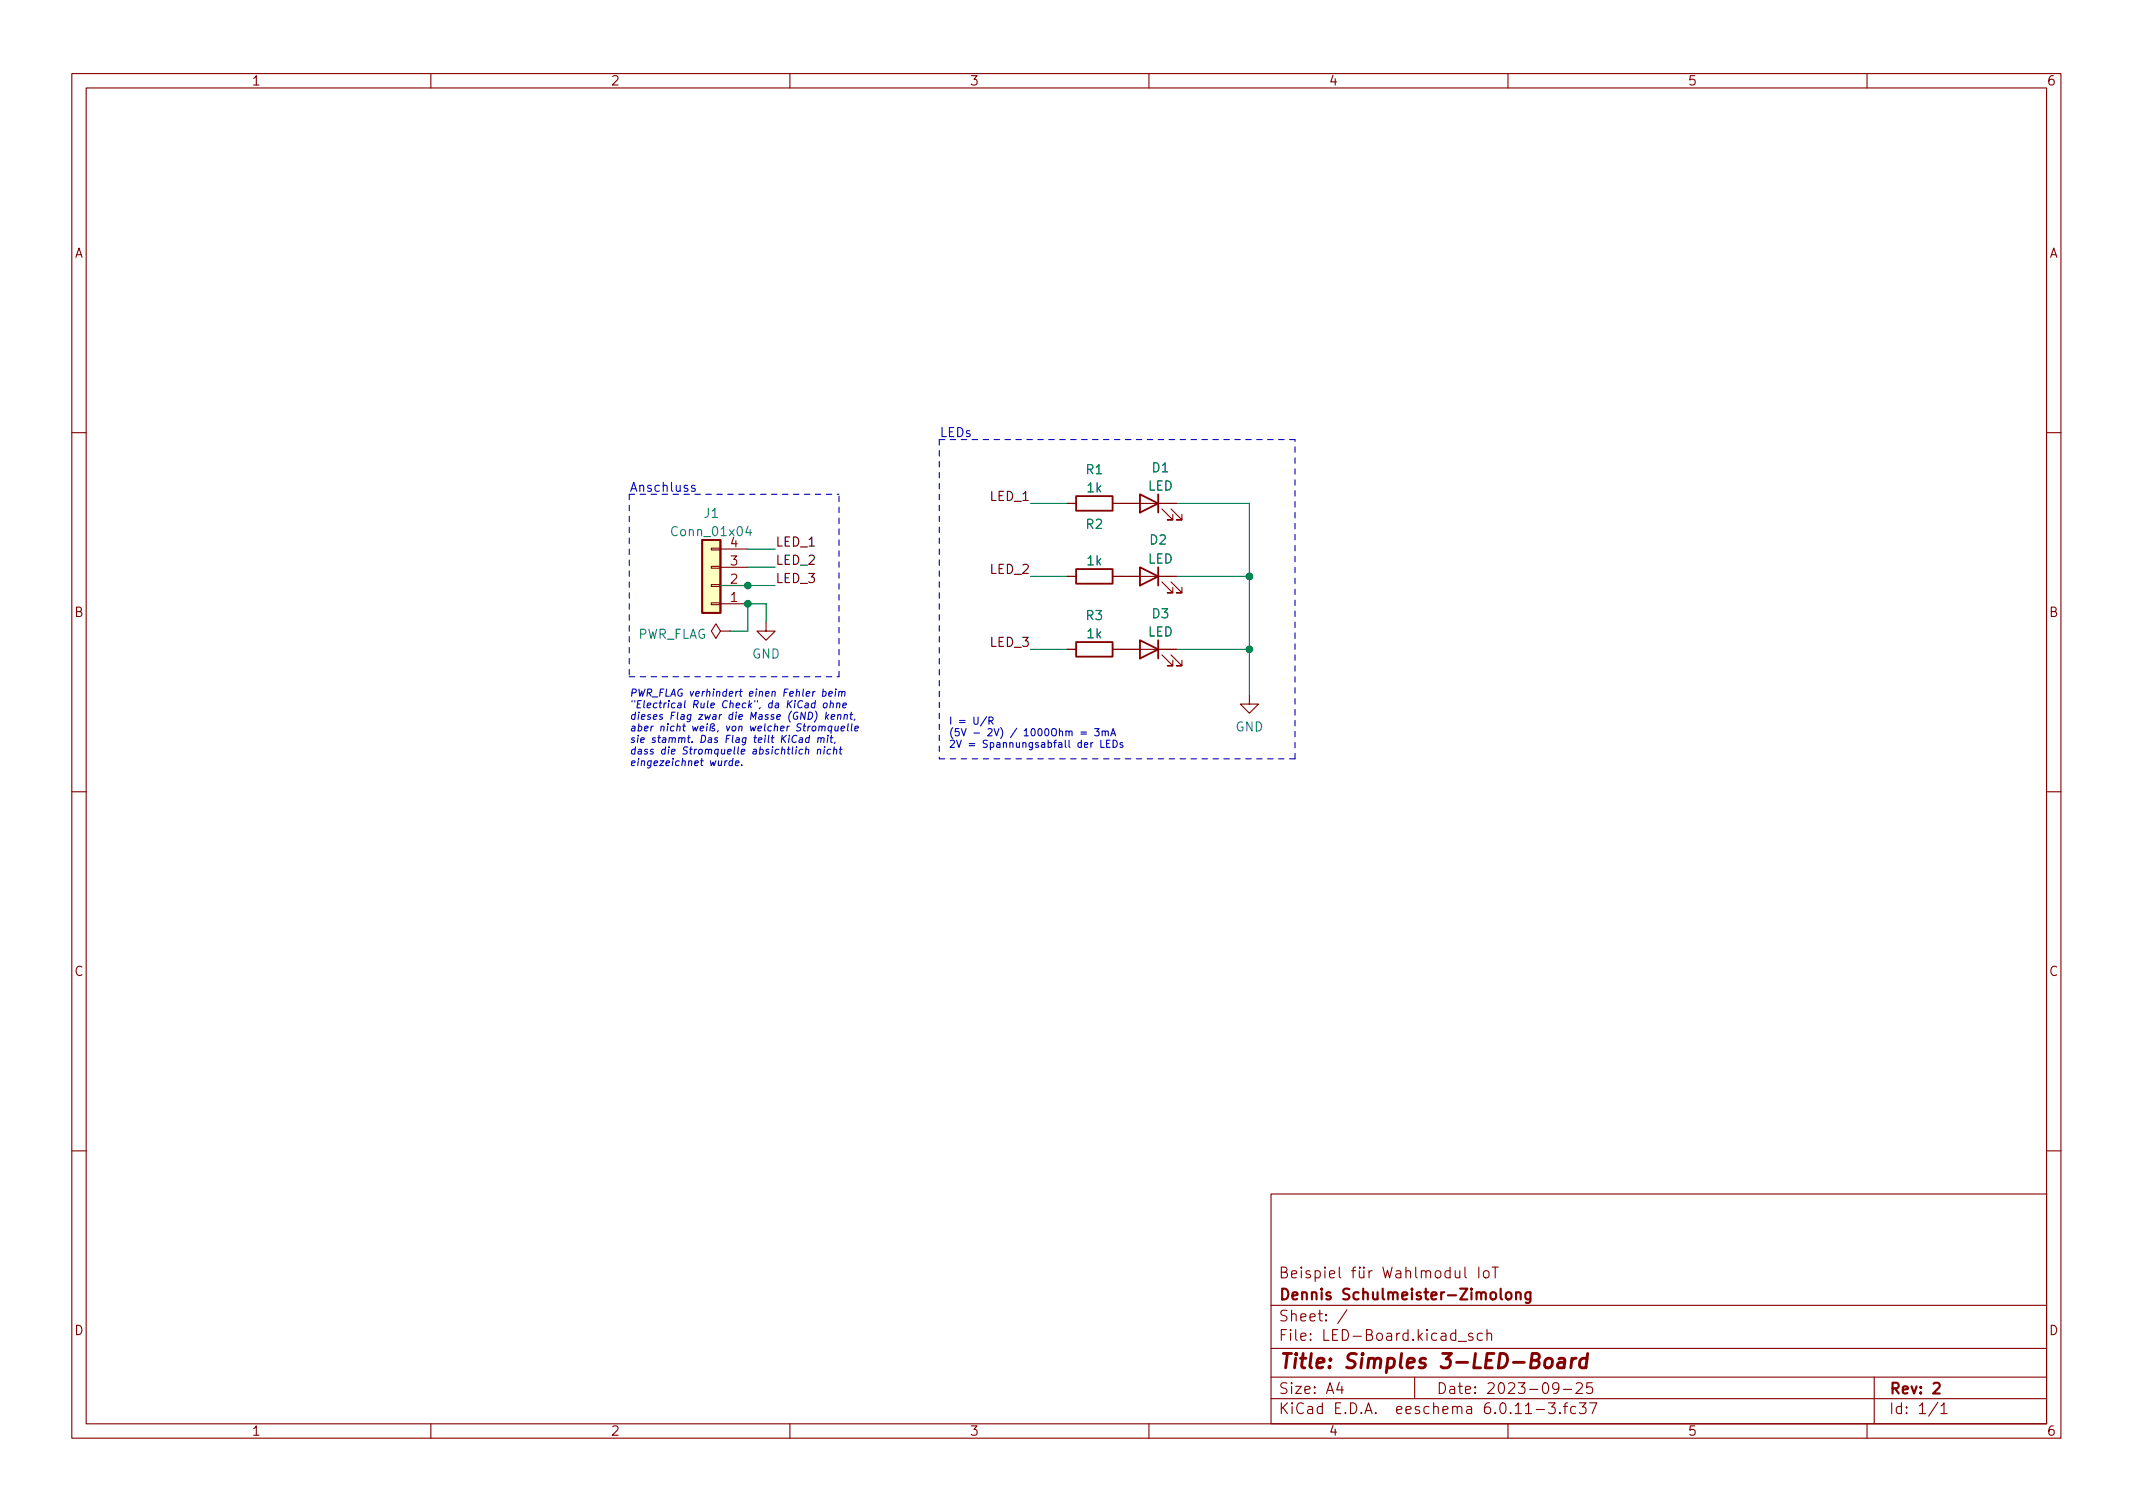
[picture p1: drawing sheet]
(kicad_sch (version 20211123) (generator eeschema)

 (paper "A4")

 (title_block
  (title "Simples 3-LED-Board")
  (date "2023-09-25")
  (rev "2")
  (company "Dennis Schulmeister-Zimolong")
  (comment 1 "Beispiel für Wahlmodul IoT"))

 (lib_symbols
  (symbol "Connector_Generic:Conn_01x04" (pin_names (offset 1.016) hide) (in_bom yes) (on_board yes)
   (property "Reference" "J" (id 0) (at 0 5.08 0) (effects (font (size 1.27 1.27))))
   (property "Value" "Conn_01x04" (id 1) (at 0 -7.62 0) (effects (font (size 1.27 1.27))))
   (property "Footprint" "" (id 2) (at 0 0 0) (effects (font (size 1.27 1.27)) hide))
   (property "Datasheet" "~" (id 3) (at 0 0 0) (effects (font (size 1.27 1.27)) hide))
   (symbol "Conn_01x04_1_1"
    (rectangle (start -1.27 -4.953) (end 0 -5.207) (stroke (width 0.1524) (type default) (color 0 0 0 0)) (fill (type none)))
    (rectangle (start -1.27 -2.413) (end 0 -2.667) (stroke (width 0.1524) (type default) (color 0 0 0 0)) (fill (type none)))
    (rectangle (start -1.27 0.127) (end 0 -0.127) (stroke (width 0.1524) (type default) (color 0 0 0 0)) (fill (type none)))
    (rectangle (start -1.27 2.667) (end 0 2.413) (stroke (width 0.1524) (type default) (color 0 0 0 0)) (fill (type none)))
    (rectangle (start -1.27 3.81) (end 1.27 -6.35) (stroke (width 0.254) (type default) (color 0 0 0 0)) (fill (type background)))
    (pin passive line (at -5.08 2.54 0) (length 3.81) (name "Pin_1" (effects (font (size 1.27 1.27)))) (number "1" (effects (font (size 1.27 1.27)))))
    (pin passive line (at -5.08 0 0) (length 3.81) (name "Pin_2" (effects (font (size 1.27 1.27)))) (number "2" (effects (font (size 1.27 1.27)))))
    (pin passive line (at -5.08 -2.54 0) (length 3.81) (name "Pin_3" (effects (font (size 1.27 1.27)))) (number "3" (effects (font (size 1.27 1.27)))))
    (pin passive line (at -5.08 -5.08 0) (length 3.81) (name "Pin_4" (effects (font (size 1.27 1.27)))) (number "4" (effects (font (size 1.27 1.27)))))))
  (symbol "Device:LED" (pin_numbers hide) (pin_names (offset 1.016) hide) (in_bom yes) (on_board yes)
   (property "Reference" "D" (id 0) (at 0 2.54 0) (effects (font (size 1.27 1.27))))
   (property "Value" "LED" (id 1) (at 0 -2.54 0) (effects (font (size 1.27 1.27))))
   (property "Footprint" "" (id 2) (at 0 0 0) (effects (font (size 1.27 1.27)) hide))
   (property "Datasheet" "~" (id 3) (at 0 0 0) (effects (font (size 1.27 1.27)) hide))
   (symbol "LED_0_1"
    (polyline (pts (xy -1.27 -1.27) (xy -1.27 1.27)) (stroke (width 0.254) (type default) (color 0 0 0 0)) (fill (type none)))
    (polyline (pts (xy -1.27 0) (xy 1.27 0)) (stroke (width 0) (type default) (color 0 0 0 0)) (fill (type none)))
    (polyline (pts (xy 1.27 -1.27) (xy 1.27 1.27) (xy -1.27 0) (xy 1.27 -1.27)) (stroke (width 0.254) (type default) (color 0 0 0 0)) (fill (type none)))
    (polyline (pts (xy -3.048 -0.762) (xy -4.572 -2.286) (xy -3.81 -2.286) (xy -4.572 -2.286) (xy -4.572 -1.524)) (stroke (width 0) (type default) (color 0 0 0 0)) (fill (type none)))
    (polyline (pts (xy -1.778 -0.762) (xy -3.302 -2.286) (xy -2.54 -2.286) (xy -3.302 -2.286) (xy -3.302 -1.524)) (stroke (width 0) (type default) (color 0 0 0 0)) (fill (type none))))
   (symbol "LED_1_1"
    (pin passive line (at -3.81 0 0) (length 2.54) (name "K" (effects (font (size 1.27 1.27)))) (number "1" (effects (font (size 1.27 1.27)))))
    (pin passive line (at 3.81 0 180) (length 2.54) (name "A" (effects (font (size 1.27 1.27)))) (number "2" (effects (font (size 1.27 1.27)))))))
  (symbol "Device:R" (pin_numbers hide) (pin_names (offset 0)) (in_bom yes) (on_board yes)
   (property "Reference" "R" (id 0) (at 2.032 0 90) (effects (font (size 1.27 1.27))))
   (property "Value" "R" (id 1) (at 0 0 90) (effects (font (size 1.27 1.27))))
   (property "Footprint" "" (id 2) (at -1.778 0 90) (effects (font (size 1.27 1.27)) hide))
   (property "Datasheet" "~" (id 3) (at 0 0 0) (effects (font (size 1.27 1.27)) hide))
   (symbol "R_0_1"
    (rectangle (start -1.016 -2.54) (end 1.016 2.54) (stroke (width 0.254) (type default) (color 0 0 0 0)) (fill (type none))))
   (symbol "R_1_1"
    (pin passive line (at 0 3.81 270) (length 1.27) (name "~" (effects (font (size 1.27 1.27)))) (number "1" (effects (font (size 1.27 1.27)))))
    (pin passive line (at 0 -3.81 90) (length 1.27) (name "~" (effects (font (size 1.27 1.27)))) (number "2" (effects (font (size 1.27 1.27)))))))
  (symbol "power:GND" (power) (pin_names (offset 0)) (in_bom yes) (on_board yes)
   (property "Reference" "#PWR" (id 0) (at 0 -6.35 0) (effects (font (size 1.27 1.27)) hide))
   (property "Value" "GND" (id 1) (at 0 -3.81 0) (effects (font (size 1.27 1.27))))
   (property "Footprint" "" (id 2) (at 0 0 0) (effects (font (size 1.27 1.27)) hide))
   (property "Datasheet" "" (id 3) (at 0 0 0) (effects (font (size 1.27 1.27)) hide))
   (symbol "GND_0_1"
    (polyline (pts (xy 0 0) (xy 0 -1.27) (xy 1.27 -1.27) (xy 0 -2.54) (xy -1.27 -1.27) (xy 0 -1.27)) (stroke (width 0) (type default) (color 0 0 0 0)) (fill (type none))))
   (symbol "GND_1_1"
    (pin power_in line (at 0 0 270) (length 0) hide (name "GND" (effects (font (size 1.27 1.27)))) (number "1" (effects (font (size 1.27 1.27)))))))
  (symbol "power:PWR_FLAG" (power) (pin_numbers hide) (pin_names (offset 0) hide) (in_bom yes) (on_board yes)
   (property "Reference" "#FLG" (id 0) (at 0 1.905 0) (effects (font (size 1.27 1.27)) hide))
   (property "Value" "PWR_FLAG" (id 1) (at 0 3.81 0) (effects (font (size 1.27 1.27))))
   (property "Footprint" "" (id 2) (at 0 0 0) (effects (font (size 1.27 1.27)) hide))
   (property "Datasheet" "~" (id 3) (at 0 0 0) (effects (font (size 1.27 1.27)) hide))
   (symbol "PWR_FLAG_0_0"
    (pin power_out line (at 0 0 90) (length 0) (name "pwr" (effects (font (size 1.27 1.27)))) (number "1" (effects (font (size 1.27 1.27))))))
   (symbol "PWR_FLAG_0_1"
    (polyline (pts (xy 0 0) (xy 0 1.27) (xy -1.016 1.905) (xy 0 2.54) (xy 1.016 1.905) (xy 0 1.27)) (stroke (width 0) (type default) (color 0 0 0 0)) (fill (type none))))))

 (junction (at 173.99 80.01) (diameter 0) (color 0 0 0 0))
 (junction (at 173.99 90.17) (diameter 0) (color 0 0 0 0))
 (junction (at 104.14 83.82) (diameter 0) (color 0 0 0 0))
 (junction (at 104.14 81.28) (diameter 0) (color 0 0 0 0))

 (polyline (pts (xy 87.63 93.98) (xy 116.84 93.98)) (stroke (width 0) (type default) (color 0 0 0 0)))

 (wire (pts (xy 163.83 90.17) (xy 173.99 90.17)) (stroke (width 0) (type default) (color 0 0 0 0)))
 (wire (pts (xy 163.83 69.85) (xy 173.99 69.85)) (stroke (width 0) (type default) (color 0 0 0 0)))
 (wire (pts (xy 173.99 69.85) (xy 173.99 80.01)) (stroke (width 0) (type default) (color 0 0 0 0)))
 (wire (pts (xy 173.99 80.01) (xy 173.99 90.17)) (stroke (width 0) (type default) (color 0 0 0 0)))
 (wire (pts (xy 104.14 78.74) (xy 107.95 78.74)) (stroke (width 0) (type default) (color 0 0 0 0)))
 (polyline (pts (xy 130.81 60.96) (xy 180.34 60.96)) (stroke (width 0) (type default) (color 0 0 0 0)))
 (polyline (pts (xy 180.34 105.41) (xy 180.34 60.96)) (stroke (width 0) (type default) (color 0 0 0 0)))
 (polyline (pts (xy 130.81 60.96) (xy 130.81 105.41)) (stroke (width 0) (type default) (color 0 0 0 0)))
 (polyline (pts (xy 87.63 68.58) (xy 87.63 93.98)) (stroke (width 0) (type default) (color 0 0 0 0)))

 (wire (pts (xy 101.6 87.63) (xy 104.14 87.63)) (stroke (width 0) (type default) (color 0 0 0 0)))
 (wire (pts (xy 104.14 87.63) (xy 104.14 83.82)) (stroke (width 0) (type default) (color 0 0 0 0)))
 (wire (pts (xy 106.68 83.82) (xy 106.68 86.36)) (stroke (width 0) (type default) (color 0 0 0 0)))
 (wire (pts (xy 143.51 80.01) (xy 148.59 80.01)) (stroke (width 0) (type default) (color 0 0 0 0)))
 (wire (pts (xy 143.51 90.17) (xy 148.59 90.17)) (stroke (width 0) (type default) (color 0 0 0 0)))
 (wire (pts (xy 100.33 81.28) (xy 104.14 81.28)) (stroke (width 0) (type default) (color 0 0 0 0)))
 (polyline (pts (xy 116.84 93.98) (xy 116.84 68.58)) (stroke (width 0) (type default) (color 0 0 0 0)))

 (wire (pts (xy 104.14 83.82) (xy 106.68 83.82)) (stroke (width 0) (type default) (color 0 0 0 0)))
 (wire (pts (xy 173.99 90.17) (xy 173.99 96.52)) (stroke (width 0) (type default) (color 0 0 0 0)))
 (polyline (pts (xy 130.81 105.41) (xy 180.34 105.41)) (stroke (width 0) (type default) (color 0 0 0 0)))

 (wire (pts (xy 104.14 76.2) (xy 107.95 76.2)) (stroke (width 0) (type default) (color 0 0 0 0)))
 (wire (pts (xy 143.51 69.85) (xy 148.59 69.85)) (stroke (width 0) (type default) (color 0 0 0 0)))
 (polyline (pts (xy 87.63 68.58) (xy 116.84 68.58)) (stroke (width 0) (type default) (color 0 0 0 0)))

 (wire (pts (xy 163.83 80.01) (xy 173.99 80.01)) (stroke (width 0) (type default) (color 0 0 0 0)))
 (wire (pts (xy 104.14 81.28) (xy 107.95 81.28)) (stroke (width 0) (type default) (color 0 0 0 0)))

 (text "I = U/R\n(5V - 2V) / 1000Ohm = 3mA\n2V = Spannungsabfall der LEDs" (at 132.08 104.14 0) (effects (font (size 1 1)) (justify left bottom)))
 (text "Anschluss" (at 87.63 68.58 0) (effects (font (size 1.27 1.27)) (justify left bottom)))
 (text "PWR_FLAG verhindert einen Fehler beim\n\"Electrical Rule Check\", da KiCad ohne\ndieses Flag zwar die Masse (GND) kennt,\naber nicht weiß, von welcher Stromquelle\nsie stammt. Das Flag teilt KiCad mit,\ndass die Stromquelle absichtlich nicht\neingezeichnet wurde.\n" (at 87.63 106.68 0) (effects (font (size 1 1) italic) (justify left bottom)))
 (text "LEDs" (at 130.81 60.96 0) (effects (font (size 1.27 1.27)) (justify left bottom)))

 (label "LED_2" (at 107.95 78.74 0) (effects (font (size 1.27 1.27)) (justify left bottom)))
 (label "LED_2" (at 143.51 80.01 180) (effects (font (size 1.27 1.27)) (justify right bottom)))
 (label "LED_3" (at 143.51 90.17 180) (effects (font (size 1.27 1.27)) (justify right bottom)))
 (label "LED_1" (at 143.51 69.85 180) (effects (font (size 1.27 1.27)) (justify right bottom)))
 (label "LED_1" (at 107.95 76.2 0) (effects (font (size 1.27 1.27)) (justify left bottom)))
 (label "LED_3" (at 107.95 81.28 0) (effects (font (size 1.27 1.27)) (justify left bottom)))

 (symbol (lib_id "power:GND") (at 106.68 86.36 0) (unit 1) (in_bom yes) (on_board yes) (fields_autoplaced)
  (property "Reference" "#PWR01" (id 0) (at 106.68 92.71 0) (effects (font (size 1.27 1.27)) hide))
  (property "Value" "GND" (id 1) (at 106.68 90.8034 0))
  (property "Footprint" "" (id 2) (at 106.68 86.36 0) (effects (font (size 1.27 1.27)) hide))
  (property "Datasheet" "" (id 3) (at 106.68 86.36 0) (effects (font (size 1.27 1.27)) hide)) (pin "1"))

 (symbol (lib_id "Connector_Generic:Conn_01x04") (at 99.06 81.28 180) (unit 1) (in_bom yes) (on_board yes) (fields_autoplaced)
  (property "Reference" "J1" (id 0) (at 99.06 71.2302 0))
  (property "Value" "Conn_01x04" (id 1) (at 99.06 73.7671 0))
  (property "Footprint" "Connector_PinHeader_2.54mm:PinHeader_1x04_P2.54mm_Vertical" (id 2) (at 99.06 81.28 0) (effects (font (size 1.27 1.27)) hide))
  (property "Datasheet" "~" (id 3) (at 99.06 81.28 0) (effects (font (size 1.27 1.27)) hide)) (pin "1") (pin "2") (pin "3") (pin "4"))

 (symbol (lib_id "Device:R") (at 152.4 69.85 90) (unit 1) (in_bom yes) (on_board yes) (fields_autoplaced)
  (property "Reference" "R1" (id 0) (at 152.4 65.1342 90))
  (property "Value" "1k" (id 1) (at 152.4 67.6711 90))
  (property "Footprint" "Resistor_THT:R_Axial_DIN0204_L3.6mm_D1.6mm_P5.08mm_Horizontal" (id 2) (at 152.4 71.628 90) (effects (font (size 1.27 1.27)) hide))
  (property "Datasheet" "~" (id 3) (at 152.4 69.85 0) (effects (font (size 1.27 1.27)) hide)) (pin "1") (pin "2"))

 (symbol (lib_id "power:GND") (at 173.99 96.52 0) (unit 1) (in_bom yes) (on_board yes) (fields_autoplaced)
  (property "Reference" "#PWR02" (id 0) (at 173.99 102.87 0) (effects (font (size 1.27 1.27)) hide))
  (property "Value" "GND" (id 1) (at 173.99 100.9634 0))
  (property "Footprint" "" (id 2) (at 173.99 96.52 0) (effects (font (size 1.27 1.27)) hide))
  (property "Datasheet" "" (id 3) (at 173.99 96.52 0) (effects (font (size 1.27 1.27)) hide)) (pin "1"))

 (symbol (lib_id "Device:LED") (at 160.02 80.01 0) (mirror y) (unit 1) (in_bom yes) (on_board yes)
  (property "Reference" "D2" (id 0) (at 161.29 74.93 0))
  (property "Value" "LED" (id 1) (at 161.6075 77.5771 0))
  (property "Footprint" "LED_THT:LED_D3.0mm" (id 2) (at 160.02 80.01 0) (effects (font (size 1.27 1.27)) hide))
  (property "Datasheet" "~" (id 3) (at 160.02 80.01 0) (effects (font (size 1.27 1.27)) hide)) (pin "1") (pin "2"))

 (symbol (lib_id "Device:LED") (at 160.02 90.17 0) (mirror y) (unit 1) (in_bom yes) (on_board yes) (fields_autoplaced)
  (property "Reference" "D3" (id 0) (at 161.6075 85.2002 0))
  (property "Value" "LED" (id 1) (at 161.6075 87.7371 0))
  (property "Footprint" "LED_THT:LED_D3.0mm" (id 2) (at 160.02 90.17 0) (effects (font (size 1.27 1.27)) hide))
  (property "Datasheet" "~" (id 3) (at 160.02 90.17 0) (effects (font (size 1.27 1.27)) hide)) (pin "1") (pin "2"))

 (symbol (lib_id "power:PWR_FLAG") (at 101.6 87.63 90) (unit 1) (in_bom yes) (on_board yes) (fields_autoplaced)
  (property "Reference" "#FLG01" (id 0) (at 99.695 87.63 0) (effects (font (size 1.27 1.27)) hide))
  (property "Value" "PWR_FLAG" (id 1) (at 98.4251 88.0638 90) (effects (font (size 1.27 1.27)) (justify left)))
  (property "Footprint" "" (id 2) (at 101.6 87.63 0) (effects (font (size 1.27 1.27)) hide))
  (property "Datasheet" "~" (id 3) (at 101.6 87.63 0) (effects (font (size 1.27 1.27)) hide)) (pin "1"))

 (symbol (lib_id "Device:R") (at 152.4 80.01 90) (unit 1) (in_bom yes) (on_board yes)
  (property "Reference" "R2" (id 0) (at 152.4 72.7542 90))
  (property "Value" "1k" (id 1) (at 152.4 77.8311 90))
  (property "Footprint" "Resistor_THT:R_Axial_DIN0204_L3.6mm_D1.6mm_P5.08mm_Horizontal" (id 2) (at 152.4 81.788 90) (effects (font (size 1.27 1.27)) hide))
  (property "Datasheet" "~" (id 3) (at 152.4 80.01 0) (effects (font (size 1.27 1.27)) hide)) (pin "1") (pin "2"))

 (symbol (lib_id "Device:R") (at 152.4 90.17 90) (unit 1) (in_bom yes) (on_board yes) (fields_autoplaced)
  (property "Reference" "R3" (id 0) (at 152.4 85.4542 90))
  (property "Value" "1k" (id 1) (at 152.4 87.9911 90))
  (property "Footprint" "Resistor_THT:R_Axial_DIN0204_L3.6mm_D1.6mm_P5.08mm_Horizontal" (id 2) (at 152.4 91.948 90) (effects (font (size 1.27 1.27)) hide))
  (property "Datasheet" "~" (id 3) (at 152.4 90.17 0) (effects (font (size 1.27 1.27)) hide)) (pin "1") (pin "2"))

 (symbol (lib_id "Device:LED") (at 160.02 69.85 0) (mirror y) (unit 1) (in_bom yes) (on_board yes) (fields_autoplaced)
  (property "Reference" "D1" (id 0) (at 161.6075 64.8802 0))
  (property "Value" "LED" (id 1) (at 161.6075 67.4171 0))
  (property "Footprint" "LED_THT:LED_D3.0mm" (id 2) (at 160.02 69.85 0) (effects (font (size 1.27 1.27)) hide))
  (property "Datasheet" "~" (id 3) (at 160.02 69.85 0) (effects (font (size 1.27 1.27)) hide)) (pin "1") (pin "2"))

 (sheet_instances (path "" (page "1")))

)
